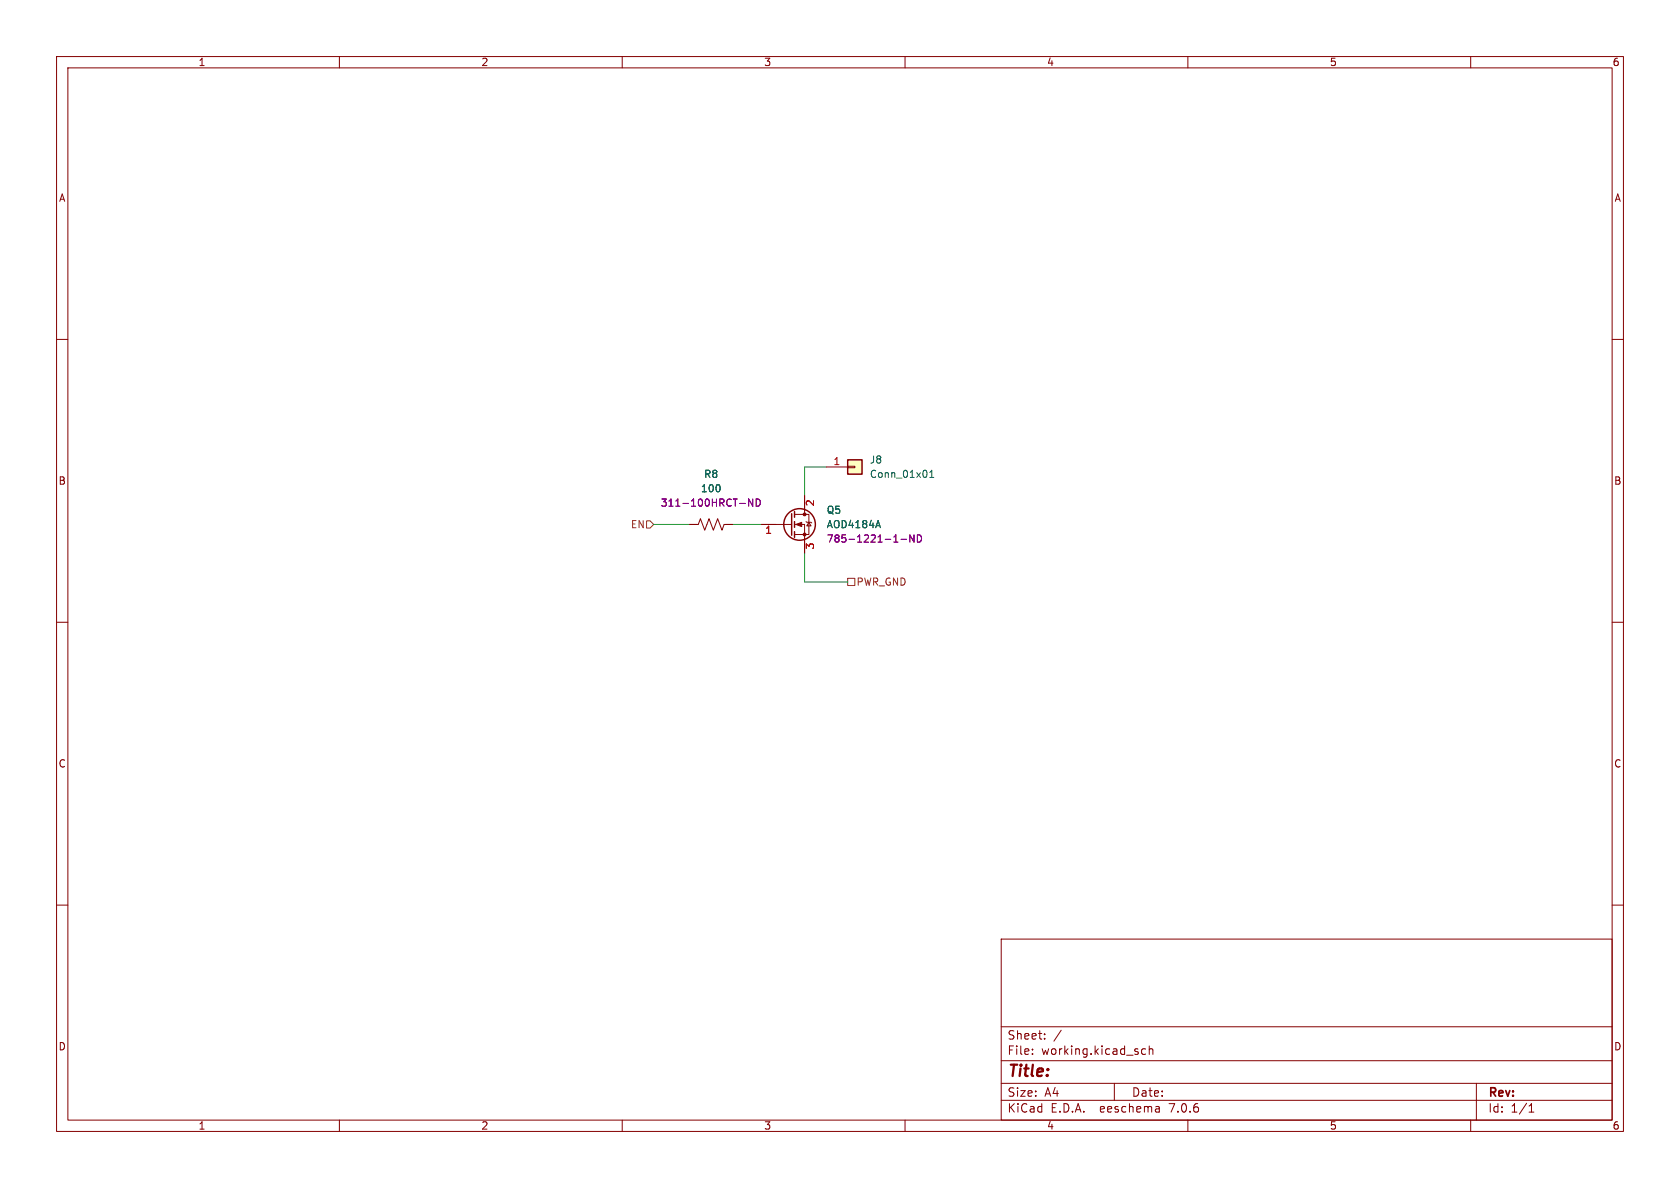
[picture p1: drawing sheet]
<svg xmlns="http://www.w3.org/2000/svg" width="297mm" height="210mm" viewBox="0 0 297 210" stroke-linecap="round" stroke-linejoin="round" font-family="sans-serif">
<g fill="none" stroke="#840000" stroke-width=".18">
<path d="M10 10h277v190h-277zM12 12h273v186h-273zM60 10v2M110 10v2M160 10v2M210 10v2M260 10v2M10 60h2M285 60h2M121.9 92.7h1.5l.4-1 .8 2 .7-2 .8 2 .8-2 .7 2 .4-1h1.5M134.6 92.7h5.4M140.5 92.7h1.7v5.1"/>
<path d="M140.5 90.9h2.5v3.6h-2.5M142.2 87.6v3.3M142.5 92.2l.1 .1h.8l.1 .2M143 92.3l.4 .7h-.8zM146 82.6h3.9M149.9 82.4h1.2v.3h-1.2zM10 110h2M285 110h2M10 160h2M285 160h2M177 166h108v32h-108zM60 198v2"/>
<path d="M110 198v2M160 198v2M177 194.5h108M177 191.5h108M177 187.5h108M177 181.5h108M182.5 186.3v.1M182.5 185.5v.1M184.7 183.6v.1M184.7 182.8v.1M187.6 182.1l-1.3 2M197 191.5v3"/>
<path d="M202.5 185.5l-.4-.1-.3 .3v.4l.2 .2h.5M203.2 185.5l.2-.1 .3 .1 .1 .9M203.2 184.9v1.5M204.9 195.7l.1 .9M205 196.5l-.2 .1M205 196h-.2M210 198v2M260 198v2M261 191.5v6.5M270.3 196.6h.9M270.3 195.5l.4-.4v1.5"/>
</g>
<path d="M133.1 88.2v1.3l-.7-1.3v1.3M133.7 88.2a.64 .64 0 0 1 .7 .6 .64 .64 0 0 1-.7 .7zM159.3 95.3h1M161.6 94.6v1.2l-.7-1.2v1.2M162.2 94.6a.64 .64 0 0 1 .7 .6 .64 .64 0 0 1-.7 .6z" fill="none" stroke="#840084" stroke-width=".18"/>
<path d="M149.9 81.3h2.5v2.5h-2.5z" fill="#ffffc2" stroke="#ffffc2" stroke-width=".18"/>
<g fill="none" stroke="#840000" stroke-width=".25">
<path d="M140 90.8v3.8M140.5 90.4v1M140.5 92.2v1M140.5 94v1M149.9 81.3h2.5v2.5h-2.5z"/>
<circle cx="141.4" cy="92.7" r="2.79"/>
</g>
<path d="M155.2 92l.5 1.3M164.4 84.4h.7M164.4 83.5l.3-.4v1.3" fill="none" stroke="#006464" stroke-width=".18"/>
<g fill="#840000" stroke="#840000" stroke-width=".18">
<path d="M140.7 92.7l1-.4v.8z"/>
<circle cx="142.2" cy="94.5" r=".25"/>
<circle cx="142.2" cy="90.9" r=".25"/>
</g>
<path d="M114.3 92.1h.6l.7 .6-.7 .6h-.6zM149.9 102.2h1.2v1.3h-1.2z" fill="none" stroke="#725600" stroke-width=".18"/>
<path d="M115.6 92.7h6.3M129.5 92.7h5.1M142.2 97.8v5.1h7.7M146 82.6h-3.8v5" fill="none" stroke="#009600" stroke-width=".18"/>
<text font-size="2.8" fill="#840000" x="178" y="190.9">Title:</text>
<g font-size="2.1" fill="#840000">
<text x="178" y="184">Sheet:</text>
<text x="178" y="186.7">File:</text>
<text x="184.1" y="186.7">working.kicad_sch</text>
<text x="178" y="196.9">KiCad</text>
<text x="178" y="194.1">Size:</text>
<text x="184.7" y="194.1">A4</text>
<text x="185.7" y="196.9">E.D.A.</text>
<text x="194.6" y="196.9">eeschema</text>
<text x="200" y="194.1">Date:</text>
<text x="207" y="196.9">7.0.6</text>
<text x="263" y="194.3">Rev:</text>
<text x="263" y="196.9">Id:</text>
<text x="267.1" y="196.9">1/1</text>
</g>
<g font-size="1.8" fill="#840000">
<text x="35" y="11.9">1</text>
<text x="85" y="11.9">2</text>
<text x="135" y="11.9">3</text>
<text x="185" y="11.9">4</text>
<text x="235" y="11.9">5</text>
<text x="285" y="11.9">6</text>
<text x="10.3" y="35.9">A</text>
<text x="285.3" y="35.9">A</text>
<text x="10.3" y="85.9">B</text>
<text x="285.3" y="85.9">B</text>
<text x="10.3" y="135.9">C</text>
<text x="285.3" y="135.9">C</text>
<text x="10.3" y="185.9">D</text>
<text x="285.3" y="185.9">D</text>
<text x="35" y="199.9">1</text>
<text x="85" y="199.9">2</text>
<text x="135" y="199.9">3</text>
<text x="185" y="199.9">4</text>
<text x="235" y="199.9">5</text>
<text x="285" y="199.9">6</text>
</g>
<g font-size="1.8" fill="#a90000">
<text x="147.2" y="82.3">1</text>
<text x="144.2" y="89.6" transform="rotate(-90 144.2 89.6)">2</text>
<text x="135.2" y="94.7">1</text>
<text x="144.2" y="97.2" transform="rotate(-90 144.2 97.2)">3</text>
</g>
<g font-size="1.8" fill="#006464">
<text x="153.7" y="82.1">J8</text>
<text x="123.8" y="87.2">100</text>
<text x="124.4" y="84.7">R8</text>
<text x="153.7" y="84.7">Conn_01x01</text>
<text x="146.1" y="93.6">AOD4184A</text>
<text x="146.1" y="91">Q5</text>
</g>
<g font-size="1.8" fill="#840084">
<text x="116.7" y="89.8">311-100HRCT-ND</text>
<text x="146.1" y="96.1">785-1221-1-ND</text>
</g>
<g font-size="1.8" fill="#725600">
<text x="111.4" y="93.6">EN</text>
<text x="151.3" y="103.7">PWR_GND</text>
</g>
</svg>
